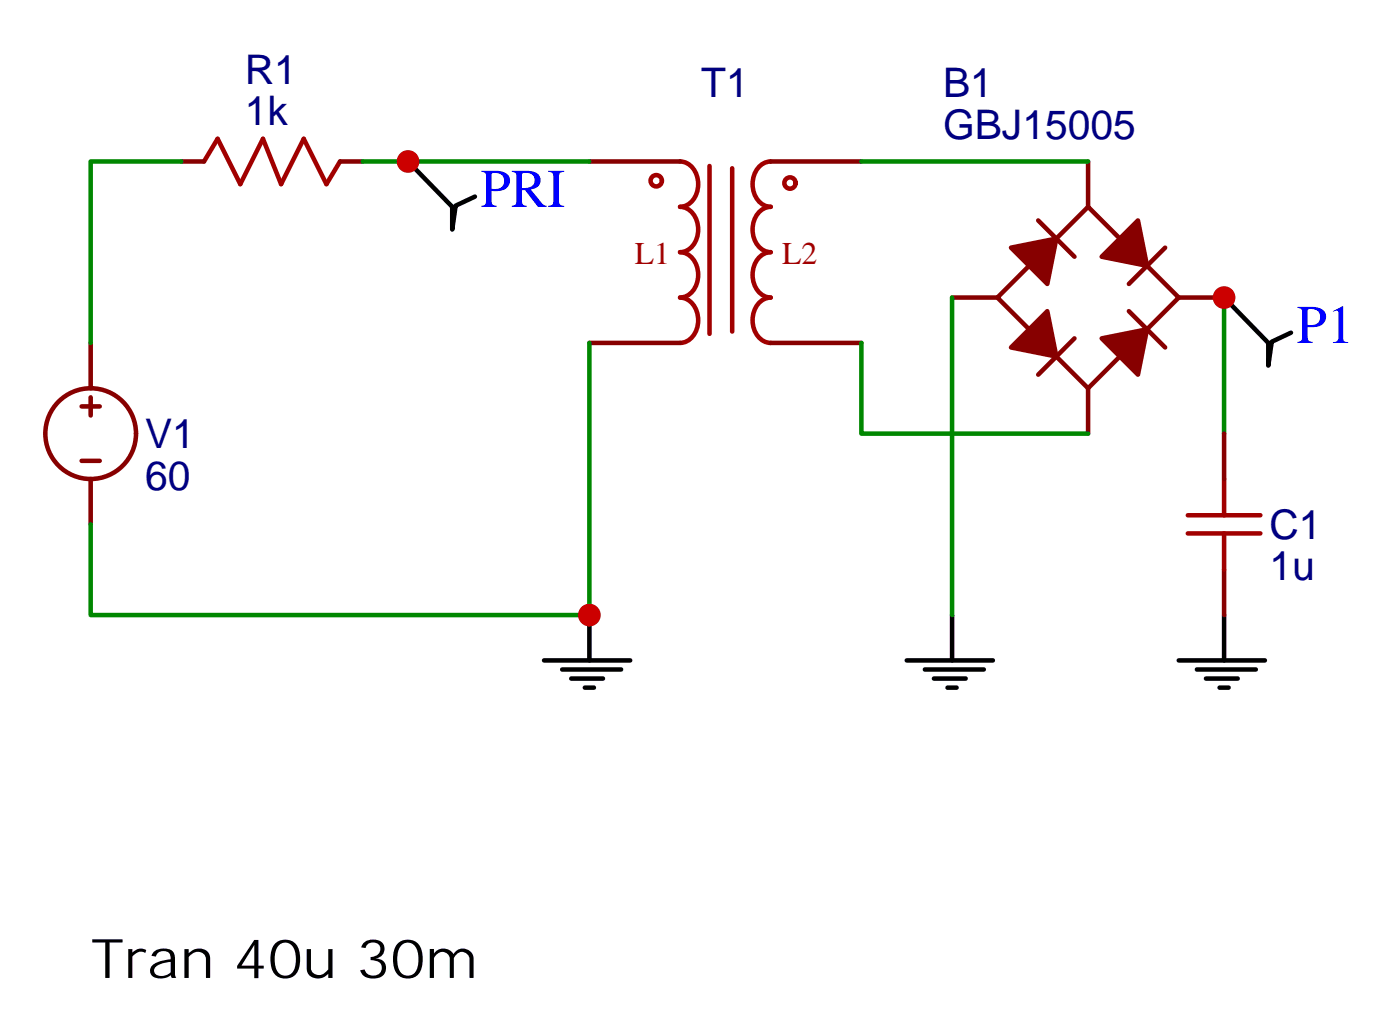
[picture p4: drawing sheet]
<svg xmlns="http://www.w3.org/2000/svg" width="109mm" height="81mm" viewBox="0 0 109 81" stroke-linecap="round" stroke-linejoin="round" font-family="sans-serif">
<path d="M42.3 51.4h6.7M43.7 52.1h4.6M44.4 52.8h2.5M45.5 53.5h.7M45.9 47.8v3.6" fill="none" stroke="#000" stroke-width=".35"/>
<g fill="none" stroke="#a10000" stroke-width=".35">
<path d="M15.9 12.6l1-1.8 1.8 3.5 1.8-3.5 1.4 3.5 1.7-3.5 1.8 3.5 1.1-1.7M52.9 12.6a1.74 1.74 0 0 1 1.4 2.3 1.48 1.48 0 0 1-1.4 1.2 1.74 1.74 0 0 1 1.4 2.3 1.48 1.48 0 0 1-1.4 1.2 1.74 1.74 0 0 1 1.4 2.3 1.48 1.48 0 0 1-1.4 1.2 1.74 1.74 0 0 1 1.4 2.4 1.48 1.48 0 0 1-1.4 1.2M55.2 12.9v13.1M57 13.1v12.7M60 12.6a1.74 1.74 0 0 0-1.4 2.3 1.48 1.48 0 0 0 1.4 1.2 1.74 1.74 0 0 0-1.4 2.3 1.48 1.48 0 0 0 1.4 1.2 1.74 1.74 0 0 0-1.4 2.3 1.48 1.48 0 0 0 1.4 1.2 1.74 1.74 0 0 0-1.4 2.4 1.48 1.48 0 0 0 1.4 1.2"/>
<circle cx="51.1" cy="14.1" r=".44"/>
<circle cx="61.5" cy="14.2" r=".44"/>
</g>
<g fill="none" stroke="#870000" stroke-width=".35">
<path d="M14.1 12.6h1.8M26.5 12.6h1.7M45.9 12.6h7M60 12.6h7M6.3 31.6h1.5M6.3 35.8h1.5M7.1 26.7v3.5M7.1 30.9v1.4M7.1 37.3v3.5M45.9 26.7h7M60 26.7h7"/>
<circle cx="7.1" cy="33.7" r="3.5"/>
</g>
<path d="M28.2 12.6h17.7M45.9 26.7v21.1h-38.8v-7" fill="none" stroke="#008700" stroke-width=".35"/>
<circle cx="45.9" cy="47.8" r=".88" fill="#c00"/>
<path d="M31.9 12.7l3.3 3.4v1.8l.3-1.9 1.5-.7M70.6 51.4h6.7M72 52.1h4.6M72.7 52.8h2.4M73.7 53.5h.7M74.1 47.8v3.6" fill="none" stroke="#000" stroke-width=".35"/>
<path d="M14.1 12.6h-7v14.1" fill="none" stroke="#008700" stroke-width=".35"/>
<circle cx="31.8" cy="12.6" r=".88" fill="#c00"/>
<path d="M80.8 17.1l2.8 2.9M84.7 12.6v3.5M90.7 19.3l-2.9 2.8M74.1 23.1h3.5M77.6 23.1l7.1-7 7 7-7 7.1zM83.6 26.3l-2.8 2.8M84.7 30.2v3.5M87.8 24.2l2.9 2.8M91.7 23.1h3.5" fill="none" stroke="#870000" stroke-width=".35"/>
<g fill="#870000" stroke="#870000" stroke-width=".35">
<path d="M78.7 19.3l3.5-.7-.7 3.5z"/>
<path d="M88.5 17.1l.8 3.6-3.6-.7z"/>
<path d="M81.5 24.2l.7 3.5-3.5-.7z"/>
<path d="M85.7 26.3l3.6-.7-.8 3.5z"/>
</g>
<path d="M67 12.6h17.7M67 26.7v7h17.7M74.1 23.1v24.7M95.2 23.1v10.6" fill="none" stroke="#008700" stroke-width=".35"/>
<path d="M95.4 23.3l3.3 3.4v1.7l.3-1.8 1.5-.7M91.7 51.4h6.7M93.1 52.1h4.6M93.8 52.8h2.5M94.9 53.5h.7M95.2 47.8v3.6" fill="none" stroke="#000" stroke-width=".35"/>
<circle cx="95.3" cy="23.1" r=".88" fill="#c00"/>
<path d="M95.2 37.3v2.8M92.4 41.5h5.7M92.4 40.1h5.7M95.2 41.5v2.8" fill="none" stroke="#a10000" stroke-width=".35"/>
<path d="M95.2 33.7v3.6M95.2 44.3v3.5" fill="none" stroke="#870000" stroke-width=".35"/>
<g font-size="4.2" fill="#00f">
<text x="37.4" y="16.1">PRI</text>
<text x="100.9" y="26.7">P1</text>
</g>
<text font-size="4.2" x="7.1" y="76.1">Tran 40u 30m</text>
<g font-size="3.2" fill="#000080">
<text x="19" y="9.7">1k</text>
<text x="19" y="6.6">R1</text>
<text x="54.6" y="7.6">T1</text>
<text x="73.4" y="10.8">GBJ15005</text>
<text x="73.4" y="7.6">B1</text>
<text x="11.3" y="34.9">V1</text>
<text x="11.3" y="38.1">60</text>
<text x="98.8" y="41.9">C1</text>
<text x="98.8" y="45.1">1u</text>
</g>
<g font-size="2.5" fill="#a00000">
<text x="49.4" y="20.5">L1</text>
<text x="60.9" y="20.5">L2</text>
</g>
</svg>
